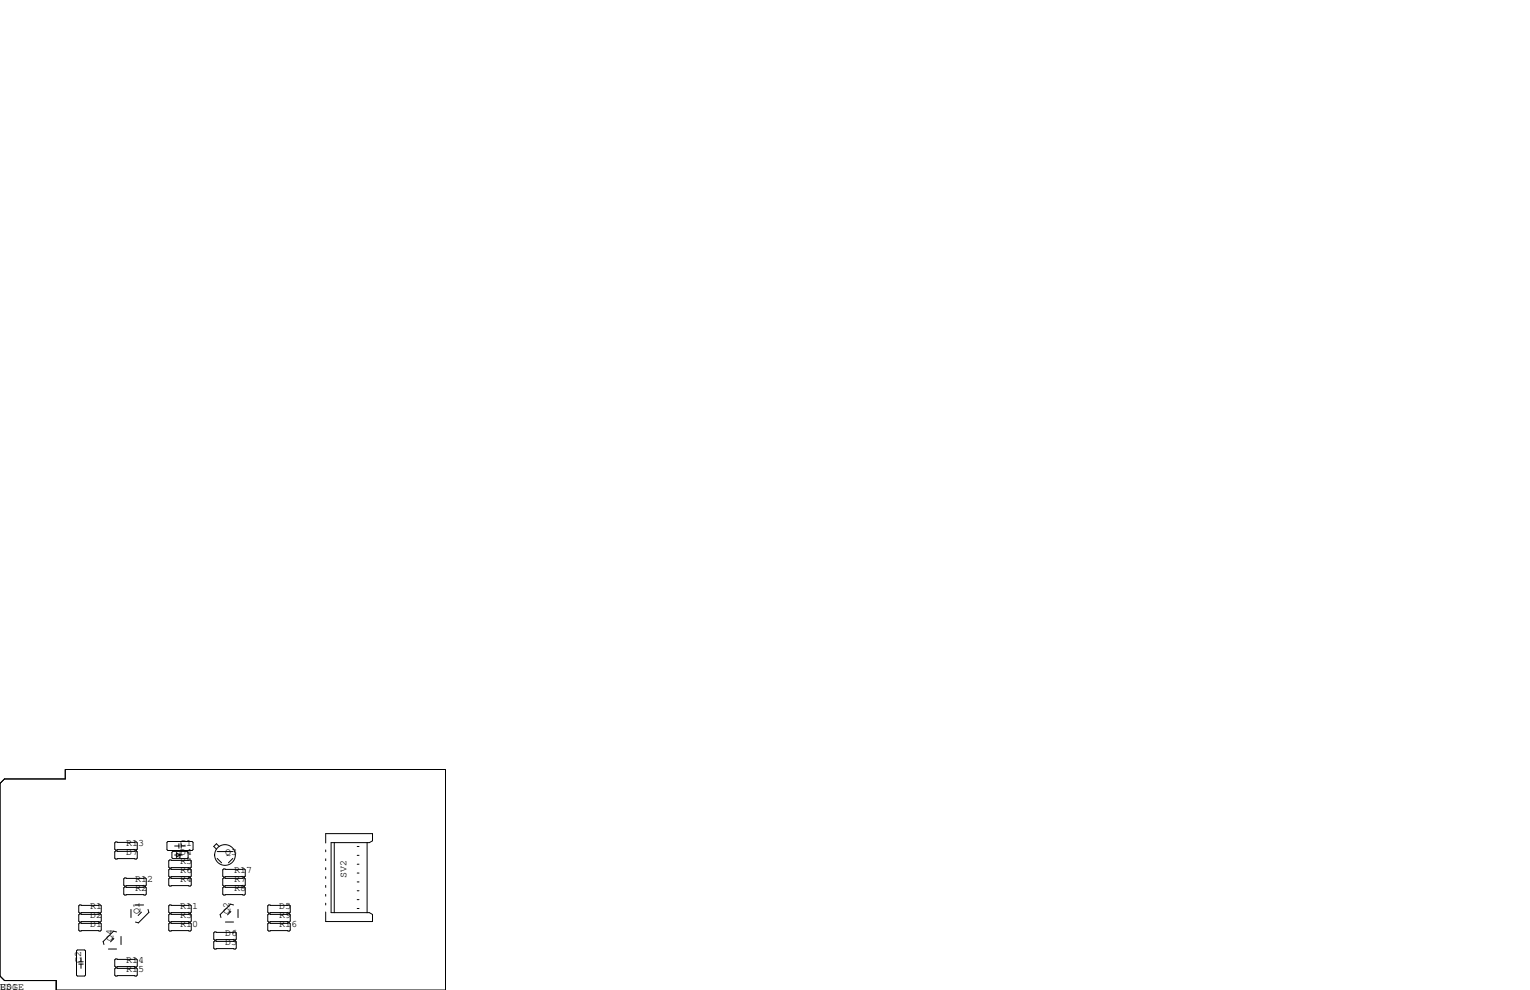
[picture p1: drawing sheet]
<svg xmlns="http://www.w3.org/2000/svg" width="432mm" height="279mm" viewBox="0 0 432 279" stroke-linecap="round" stroke-linejoin="round" font-family="sans-serif">
<g fill="none" stroke="#000" stroke-width=".28">
<path d="M0 221.1l1.3-1.3h17.1v-2.6h107.3v62.2h-109.8v-2.7h-14.6l-1.3-1.2zM32.6 237.6h5.9l.2 .3v1.7l-.2 .3h-5.9l-.2-.3v-1.7zM47.1 237.7l.3-.2h6.8l.3 .2v2.1l-.3 .2h-6.8l-.3-.2zM49.3 238.8h1.2M50.5 238.1v1.3M51.1 238.8h1.2M51.1 238.1v1.3M61.9 238.9l-.8-.8-.8 .8 .8 .8M91.9 237.9v-2.6h13.2v2l-.9 .5h-10.8v19.8h10.8l.9 .5v2h-13.2v-2.7M91.9 239.9v.5M94.3 237.8v19.8M100.8 238.9h.5"/>
<path d="M103.6 237.8v19.8M22.5 257.9h5.8l.3 .3v1.8l-.3 .2h-5.8l-.3-.2v-1.8zM22.5 255.4h5.8l.3 .3v1.7l-.3 .3h-5.8l-.3-.3v-1.7zM32.6 240.2h5.9l.2 .2v1.8l-.2 .2h-5.9l-.2-.2v-1.8zM35.2 247.8h5.8l.3 .2v1.8l-.3 .3h-5.8l-.3-.3v-1.8zM35.2 250.3h5.8l.3 .3v1.7l-.3 .3h-5.8l-.3-.3v-1.7zM37 256.7v2.3M38.2 255.4h2.3M39.9 257.4l-.9 1M41.8 256.7l.2 .8-2.9 3-.9-.3M47.6 258.2l.3-.3h5.8l.3 .3v1.8l-.3 .2h-5.8l-.3-.2zM47.6 255.7l.3-.3h5.8l.3 .3v1.7l-.3 .3h-5.8l-.3-.3z"/>
<path d="M47.6 248l.3-.2h5.8l.3 .2v1.8l-.3 .3h-5.8l-.3-.3zM47.6 245.5l.3-.3h5.8l.3 .3v1.8l-.3 .2h-5.8l-.3-.2zM47.9 242.7h5.8l.3 .3v1.7l-.3 .3h-5.8l-.3-.3v-1.7zM48.8 240.3h4l.3 .2v1.6l-.3 .2h-4l-.3-.2v-1.6zM49.3 241.3h2.1M49.8 240.7l1 .6-1 .6zM50.8 240.7v1.2h-.3M61.3 240.3h4.4M61.3 242.3l1.2 1.2M62.9 248l.2-.2h5.9l.2 .2v1.8l-.2 .3h-5.9l-.2-.3zM62.9 250.6l.2-.3h5.9l.2 .3v1.7l-.2 .3h-5.9l-.2-.3zM62.9 245.5l.2-.3h5.9l.2 .3v1.8l-.2 .2h-5.9l-.2-.2z"/>
<path d="M65.1 257.3l-.9 .9M65.7 242.3l-1.2 1.2M65.9 255.4l-.8-.2-3 2.9 .3 .9M67.2 256.7v2.3M75.6 258.2l.2-.3h5.9l.2 .3v1.8l-.2 .2h-5.9l-.2-.2zM75.6 255.7l.2-.3h5.9l.2 .3v1.7l-.2 .3h-5.9l-.2-.3zM91.9 242.4v.5M91.9 244.9v.6M91.9 247.4v.5M91.9 249.9v.5M91.9 252.4v.5M91.9 254.9v.5"/>
<path d="M100.8 256.4h.5M100.8 253.9h.5M100.8 251.4h.5M100.8 248.9h.5M100.8 246.4h.5M100.8 243.9h.5M100.8 241.4h.5M21.8 268.1h2.1l.2 .3v6.8l-.2 .3h-2.1l-.2-.3v-6.8zM22.2 272.1h1.3M22.2 271.4h1.3M22.5 260.5h5.8l.3 .2v1.8l-.3 .3h-5.8l-.3-.3v-1.8zM22.9 270.3v1.1"/>
<path d="M22.9 272.1v1.2M30.6 267.8h2.3M32.1 264.9l-.9 .9M32.6 273.2h5.9l.2 .2v1.8l-.2 .3h-5.9l-.2-.3v-1.8zM32.6 270.6h5.9l.2 .3v1.8l-.2 .2h-5.9l-.2-.2v-1.8zM32.9 263l-.8-.2-3 2.9 .2 .9M34.2 264.3v2.3M47.6 260.7l.3-.2h5.8l.3 .2v1.8l-.3 .3h-5.8l-.3-.3zM60.3 265.8l.3-.2h5.8l.3 .2v1.8l-.3 .2h-5.8l-.3-.2zM60.3 263.3l.3-.3h5.8l.3 .3v1.7l-.3 .3h-5.8l-.3-.3zM63.6 260.2h2.3M75.6 260.7l.2-.2h5.9l.2 .2v1.8l-.2 .3h-5.9l-.2-.3z"/>
<circle cx="63.5" cy="241.3" r="2.92"/>
</g>
<g font-size="2.8">
<text x="35.6" y="238.8">R13</text>
<text x="50.8" y="238.8">C1</text>
<text x="35.6" y="241.3">D7</text>
<text x="50.8" y="241.3">D4</text>
<text x="50.8" y="243.8">R5</text>
<text x="63.5" y="241.3">Q3</text>
<text x="38.1" y="248.9">R12</text>
<text x="38.1" y="251.5">R2</text>
<text x="50.8" y="246.4">R6</text>
<text x="50.8" y="248.9">R4</text>
<text x="66" y="251.5">R8</text>
<text x="66" y="248.9">R7</text>
<text x="66" y="246.4">R17</text>
<text x="97.8" y="247.6" transform="rotate(-90 97.8 247.6)">SV2</text>
<text x="25.4" y="256.5">R1</text>
<text x="39.4" y="257.8" transform="rotate(-90 39.4 257.8)">Q1</text>
<text x="50.8" y="256.5">R11</text>
<text x="64.8" y="257.8" transform="rotate(-90 64.8 257.8)">Q2</text>
<text x="78.7" y="256.5">D5</text>
<text x="25.4" y="261.6">D1</text>
<text x="25.4" y="259.1">D2</text>
<text x="50.8" y="261.6">R10</text>
<text x="50.8" y="259.1">R3</text>
<text x="78.7" y="259.1">R9</text>
<text x="78.7" y="261.6">R16</text>
<text x="31.7" y="265.4" transform="rotate(-90 31.7 265.4)">Q4</text>
<text x="63.5" y="266.7">D3</text>
<text x="63.5" y="264.2">D6</text>
<text x="22.9" y="271.8" transform="rotate(-90 22.9 271.8)">C2</text>
<text x="35.6" y="271.8">R14</text>
<text x="35.6" y="274.3">R15</text>
<text x="0" y="279.4">U$1</text>
<text x="0" y="279.4">EDGE</text>
</g>
</svg>
